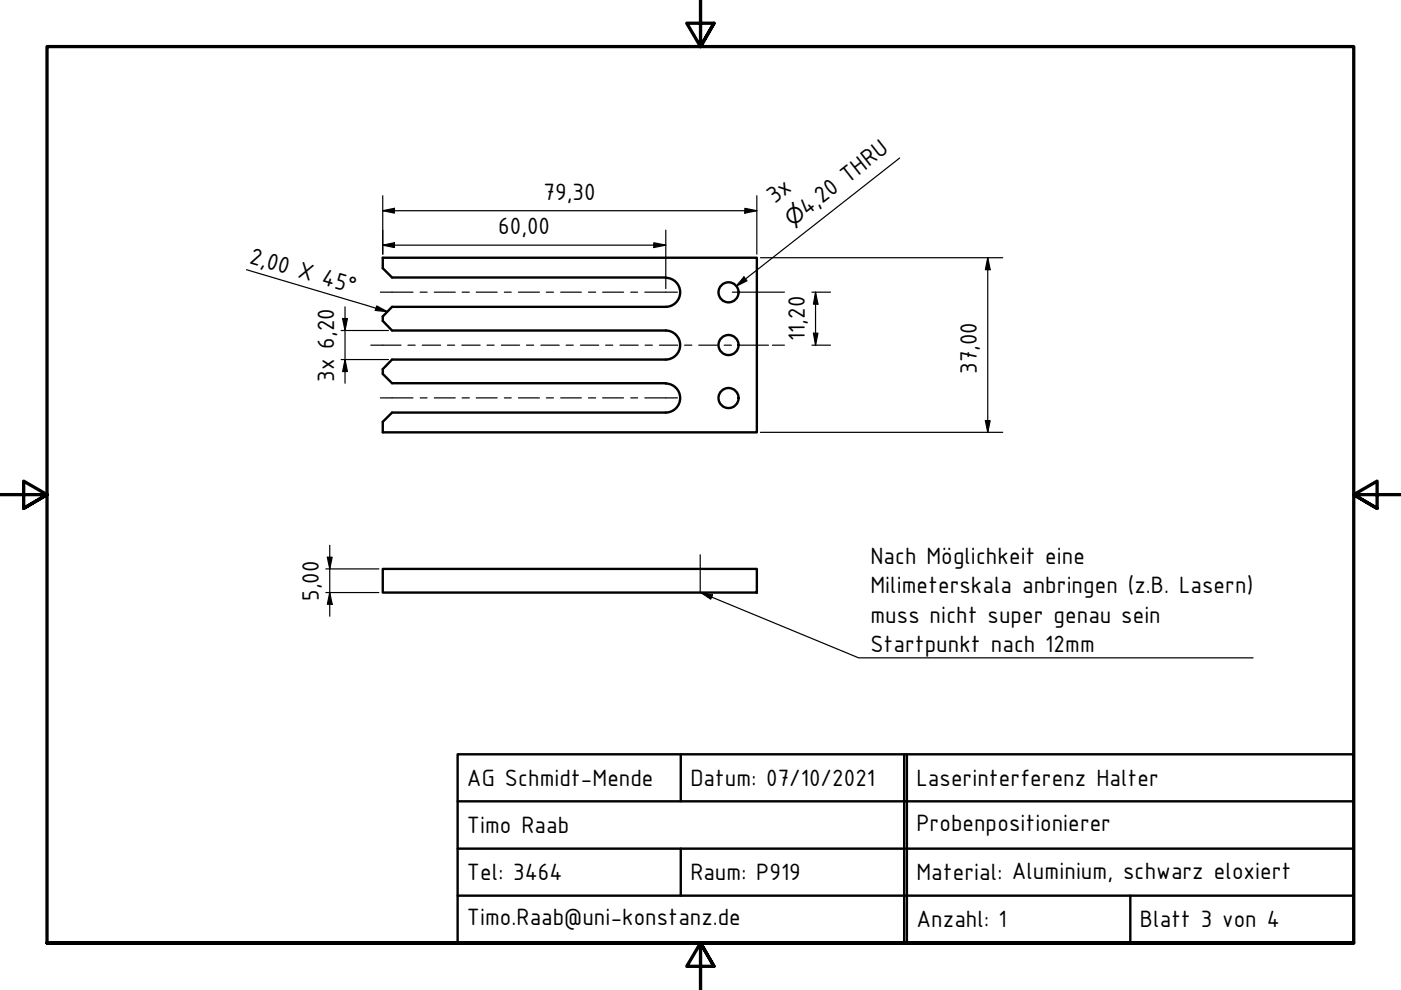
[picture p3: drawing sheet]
<svg xmlns="http://www.w3.org/2000/svg" width="297mm" height="210mm" viewBox="0 0 297 210" stroke-linecap="round" stroke-linejoin="round" font-family="sans-serif">
<!-- layer: Visible (ISO) -->
<g fill="none" stroke="#000" stroke-width=".51">
<path d="M141.1 58.9a3.1 3.1 0 0 1 3.1 3.1 3.1 3.1 0 0 1-3 3.1h-58.1l-1.9 2v.9l1.9 2.1h58a3.1 3.1 0 0 1 3.1 3.1 3.1 3.1 0 0 1-3.1 3h-58l-1.9 2.1v1l1.9 2h58.1M141.2 58.8h-58.1l-1.9-1.9v-2.3h79.3v37.1h-79.3v-2.3l1.9-1.9h58a3.1 3.1 0 0 0 3.1-3.1 3.1 3.1 0 0 0-3.1-3.1M81.2 120.6h79.3v5h-79.3z"/>
<circle cx="154.5" cy="73.2" r="2.13"/>
<circle cx="154.5" cy="62" r="2.13"/>
<circle cx="154.5" cy="84.4" r="2.13"/>
</g>
<!-- layer: Border (ISO) -->
<path d="M148.5 -.1v10l-2.9-5h5.8l-2.9 5 2.9-5M0 104.9h10l-5-2.9v5.8l5-2.9-5 2.9M297 104.9h-10l5-2.9v5.8l-5-2.9 5 2.9M10 199.9v-190h277v190h-277h277M151.4 204.9l-2.9-5 2.9 5h-5.8l2.9-5v10" fill="none" stroke="#000" stroke-width=".7"/>
<!-- layer: Title (ISO) -->
<path d="M97 159.9h190v40h-190zM144.3 159.9v10M191.7 159.9v40M192.3 159.9v40M97 179.9h190M97 169.9h190M144.3 179.9v10M97 189.9h190M239.6 189.9v10" fill="none" stroke="#000" stroke-width=".51"/>
<!-- layer: Sketch Geometry (ISO) -->
<path d="M148.5 117.6v8" fill="none" stroke="#000" stroke-width=".25"/>
<!-- layer: Dimension (ISO) -->
<g fill="none" stroke="#000" stroke-width=".25">
<path d="M81.2 44.7l2.4-.5v1zM81.2 52l2.4-.5v1zM81.2 44.7h79.3M81.2 41.5v12.4M81.2 52h60M138.6 51.5l2.6 .5-2.6 .5zM141.2 48.8v12.4M157.9 44.2l2.6 .5-2.6 .5zM160.5 41.5v12.4M161.2 54.6h51.4M209.4 54.6l.5 2.6h-1zM209.4 54.6v37.1"/>
<path d="M72.3 76.2h10.1M72.3 70.1h10.1M72.6 67.5h1.1l-.5 2.6zM73.2 76.2l.5 2.6h-1.1zM73.2 65.1v16.2M155.3 61.9h11M163.8 73.2h2.5M172.1 73.2h4M172.1 61.9h4M172.5 70.6h.9l-.5 2.6zM172.9 61.9l.5 2.6h-.9zM172.9 61.9v11.3"/>
<path d="M161.2 91.7h51.4M208.9 89.2h1l-.5 2.5zM69.4 118.1h1l-.5 2.5zM69.9 115.6v15.1M69.1 120.6h11.2M69.1 125.6h11.2M69.9 125.6l.5 2.5h-1z"/>
</g>
<g fill="#000">
<path d="M81.2 44.7l2.4-.5v1z" fill-rule="evenodd"/>
<path d="M81.2 52l2.4-.5v1z" fill-rule="evenodd"/>
<path d="M138.6 51.5l2.6 .5-2.6 .5z" fill-rule="evenodd"/>
<path d="M157.9 44.2l2.6 .5-2.6 .5z" fill-rule="evenodd"/>
<path d="M209.4 54.6l.5 2.6h-1z" fill-rule="evenodd"/>
<path d="M72.6 67.5h1.1l-.5 2.6z" fill-rule="evenodd"/>
<path d="M73.2 76.2l.5 2.6h-1.1z" fill-rule="evenodd"/>
<path d="M172.5 70.6h.9l-.5 2.6z" fill-rule="evenodd"/>
<path d="M172.9 61.9l.5 2.6h-.9z" fill-rule="evenodd"/>
<path d="M208.9 89.2h1l-.5 2.5z" fill-rule="evenodd"/>
<path d="M69.4 118.1h1l-.5 2.5z" fill-rule="evenodd"/>
<path d="M69.9 125.6l.5 2.5h-1z" fill-rule="evenodd"/>
</g>
<!-- layer: Centerline (ISO) -->
<g fill="none" stroke="#000" stroke-width=".25">
<path d="M78.6 73.2h6.4M80.6 61.9h7M86.5 73.2h1.5M89.1 61.9h1.5M89.5 73.2h3.9M92.1 61.9h4.4M94.9 73.2h1.5M97.9 73.2h3.9M98 61.9h1.5M101 61.9h4.4M103.3 73.2h1.5M106.3 73.2h3.9"/>
<path d="M106.9 61.9h1.5M109.9 61.9h4.5M111.6 73.2h1.6M114.7 73.2h3.9M115.8 61.9h1.5M118.9 61.9h4.4M120 73.2h1.5M123.1 73.2h3.8M124.8 61.9h1.5M127.8 61.9h4.4M128.4 73.2h1.5M131.4 73.2h3.9"/>
<path d="M133.7 61.9h1.5M136.7 61.9h6.9M136.8 73.2h1.5M139.8 73.2h3.9M145.2 73.2h1.5M148.1 73.2h4M153.5 73.2h1.6M156.5 73.2h6.4M80.6 84.4h7M89.1 84.4h1.5M92.1 84.4h4.4M98 84.4h1.5"/>
<path d="M101 84.4h4.4M106.9 84.4h1.5M109.9 84.4h4.5M115.8 84.4h1.5M118.9 84.4h4.4M124.8 84.4h1.5M127.8 84.4h4.4M133.7 84.4h1.5M136.7 84.4h6.9"/>
</g>
<!-- layer: Symbol (ISO) -->
<path d="M190.8 33.5l-34.7 27.2M52.3 57.2l29.8 8.9M157.7 58.7l.7 .8-2.3 1.2zM79.9 64.9l2.2 1.2-2.5-.3zM148.6 125.6l2.5 .5-.4 .9zM148.6 125.6l33.5 13.9h83.6" fill="none" stroke="#000" stroke-width=".25"/>
<g fill="#000">
<path d="M157.7 58.7l.7 .8-2.3 1.2z" fill-rule="evenodd"/>
<path d="M79.9 64.9l2.2 1.2-2.5-.3z" fill-rule="evenodd"/>
<path d="M148.6 125.6l2.5 .5-.4 .9z" fill-rule="evenodd"/>
</g>
<g font-size="5.4">
<text x="115.3" y="42.4">79,30</text>
<text x="164.3" y="43.3" transform="rotate(-38 164.3 43.3)">3x</text>
<text x="171.1" y="45.8" transform="rotate(-38 171.1 45.8)">4,20 THRU</text>
<text x="105.6" y="49.7">60,00</text>
<text x="52.7" y="55.7" transform="rotate(17 52.7 55.7)">2,00 X 45°</text>
<text x="170.6" y="72.4" transform="rotate(-90 170.6 72.4)">11,20</text>
<text x="70.9" y="80.9" transform="rotate(-90 70.9 80.9)">3x 6,20</text>
<text x="207.1" y="79.3" transform="rotate(-90 207.1 79.3)">37,00</text>
<text x="184.5" y="119.5">Nach Möglichkeit eine</text>
<text x="184.5" y="125.8">Milimeterskala anbringen (z.B. Lasern)</text>
<text x="67.6" y="127.4" transform="rotate(-90 67.6 127.4)">5,00</text>
<text x="184.5" y="132">muss nicht super genau sein</text>
<text x="184.5" y="138.2">Startpunkt nach 12mm</text>
<text x="99" y="166.7">AG Schmidt-Mende</text>
<text x="146.4" y="166.7">Datum: 07/10/2021</text>
<text x="194.3" y="166.7">Laserinterferenz Halter</text>
<text x="99" y="176.6">Timo Raab</text>
<text x="194.3" y="176.1">Probenpositionierer</text>
<text x="99" y="186.7">Tel: 3464</text>
<text x="146.4" y="186.7">Raum: P919</text>
<text x="194.3" y="186.7">Material: Aluminium, schwarz eloxiert</text>
<text x="99" y="196.1">Timo.Raab@uni-konstanz.de</text>
<text x="194.3" y="196.6">Anzahl: 1</text>
<text x="241.7" y="196.6">Blatt 3 von 4</text>
</g>
<text font-size="4.6" x="168" y="48.2" transform="rotate(-38 168 48.2)">⌀</text>
</svg>
